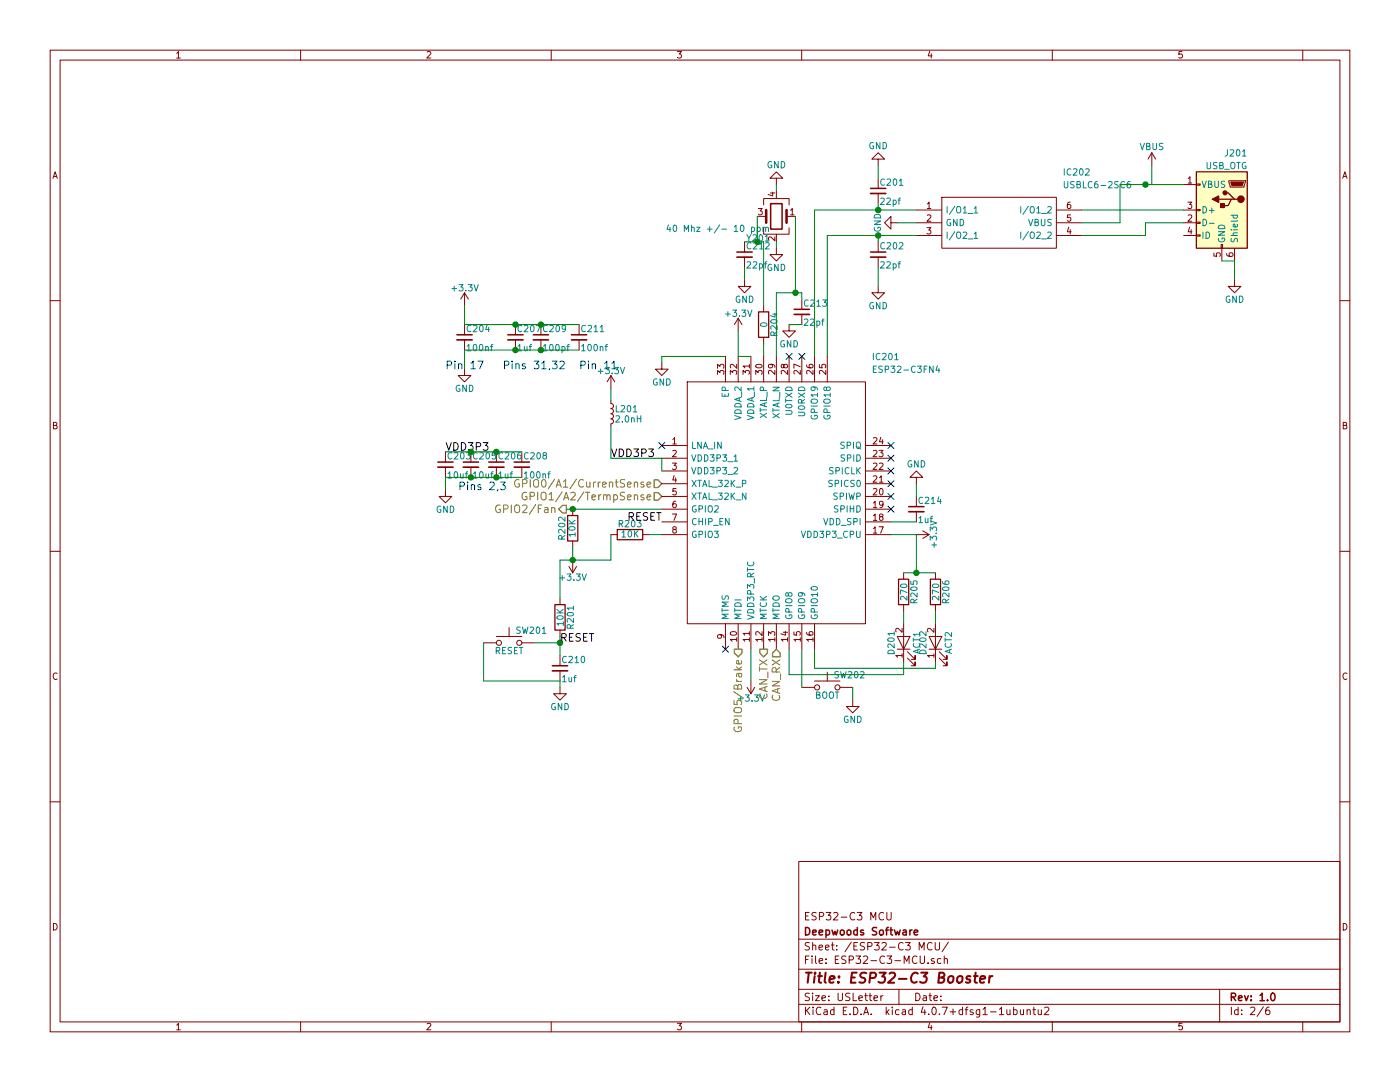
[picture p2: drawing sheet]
EESchema Schematic File Version 2
LIBS:power
LIBS:device
LIBS:switches
LIBS:relays
LIBS:motors
LIBS:transistors
LIBS:conn
LIBS:linear
LIBS:regul
LIBS:74xx
LIBS:cmos4000
LIBS:adc-dac
LIBS:memory
LIBS:xilinx
LIBS:microcontrollers
LIBS:dsp
LIBS:microchip
LIBS:analog_switches
LIBS:motorola
LIBS:texas
LIBS:intel
LIBS:audio
LIBS:interface
LIBS:digital-audio
LIBS:philips
LIBS:display
LIBS:cypress
LIBS:siliconi
LIBS:opto
LIBS:atmel
LIBS:contrib
LIBS:valves
LIBS:ESP32-C3FN4
LIBS:USBLC6-2SC6
LIBS:sn65hvd233-ht
LIBS:lm2574n-5
LIBS:DRV8873HPWPR
LIBS:mcp9701at
LIBS:MCP9700T-E_LT
LIBS:ina180b
LIBS:mechanical
LIBS:ESP32-C3-Booster-cache
EELAYER 25 0
EELAYER END
$Descr USLetter 11000 8500
encoding utf-8
Sheet 2 6
Title "ESP32-C3 Booster"
Date ""
Rev "1.0"
Comp "Deepwoods Software"
Comment1 "ESP32-C3 MCU"
Comment2 ""
Comment3 ""
Comment4 ""
$EndDescr
$Comp
L USBLC6-2SC6 IC202
U 1 1
P 7200 1650
F 0 "IC202" H 8350 1950 50  0000 L CNN
F 1 "USBLC6-2SC6" H 8350 1850 50  0000 L CNN
F 2 "TO_SOT_Packages_SMD:SOT-23-6" H 8350 1750 50  0001 L CNN
F 3 "https://componentsearchengine.com//USBLC6-2SC6.pdf" H 8350 1650 50  0001 L CNN
F 4 "TVS Diode Array Uni-Directional USBLC6-2SC6 17V, SOT-23 6-Pin" H 8350 1550 50  0001 L CNN "Description"
F 5 "1.45" H 8350 1450 50  0001 L CNN "Height"
F 6 "511-USBLC6-2SC6" H 8350 1350 50  0001 L CNN "Mouser Part Number"
F 7 "https://www.mouser.com/Search/Refine.aspx?Keyword=511-USBLC6-2SC6" H 8350 1250 50  0001 L CNN "Mouser2 Price/Stock"
F 8 "STMicroelectronics" H 8350 1150 50  0001 L CNN "Manufacturer_Name"
F 9 "USBLC6-2SC6" H 8350 1050 50  0001 L CNN "Manufacturer_Part_Number"
	1    7200 1650
	1    0    0    -1  
$EndComp
$Comp
L GND #PWR08
U 1 1
P 7050 1750
F 0 "#PWR08" H 7050 1500 50  0001 C CNN
F 1 "GND" H 7050 1600 50  0000 C CNN
F 2 "" H 7050 1750 50  0001 C CNN
F 3 "" H 7050 1750 50  0001 C CNN
	1    7050 1750
	0    1    1    0   
$EndComp
$Comp
L USB_OTG J201
U 1 1
P 9600 1650
F 0 "J201" H 9400 2100 50  0000 L CNN
F 1 "USB_OTG" H 9400 2000 50  0000 L CNN
F 2 "Connectors_USB:USB_Micro-B_Molex_47346-0001" H 9750 1600 50  0001 C CNN
F 3 "" H 9750 1600 50  0001 C CNN
F 4 "538-47346-0001" H 9600 1650 60  0001 C CNN "Mouser Part Number"
	1    9600 1650
	-1   0    0    -1  
$EndComp
$Comp
L VBUS #PWR09
U 1 1
P 9050 1300
F 0 "#PWR09" H 9050 1150 50  0001 C CNN
F 1 "VBUS" H 9050 1450 50  0000 C CNN
F 2 "" H 9050 1300 50  0001 C CNN
F 3 "" H 9050 1300 50  0001 C CNN
	1    9050 1300
	1    0    0    -1  
$EndComp
$Comp
L GND #PWR010
U 1 1
P 9700 2200
F 0 "#PWR010" H 9700 1950 50  0001 C CNN
F 1 "GND" H 9700 2050 50  0000 C CNN
F 2 "" H 9700 2200 50  0001 C CNN
F 3 "" H 9700 2200 50  0001 C CNN
	1    9700 2200
	1    0    0    -1  
$EndComp
$Comp
L C_Small C202
U 1 1
P 6900 2000
F 0 "C202" H 6910 2070 50  0000 L CNN
F 1 "22pf" H 6910 1920 50  0000 L CNN
F 2 "Capacitors_SMD:C_0402" H 6900 2000 50  0001 C CNN
F 3 "" H 6900 2000 50  0001 C CNN
F 4 "187-CL05C220JB5NNND" H 6900 2000 60  0001 C CNN "Mouser Part Number"
	1    6900 2000
	1    0    0    -1  
$EndComp
$Comp
L C_Small C201
U 1 1
P 6900 1500
F 0 "C201" H 6910 1570 50  0000 L CNN
F 1 "22pf" H 6910 1420 50  0000 L CNN
F 2 "Capacitors_SMD:C_0402" H 6900 1500 50  0001 C CNN
F 3 "" H 6900 1500 50  0001 C CNN
F 4 "187-CL05C220JB5NNND" H 6900 1500 60  0001 C CNN "Mouser Part Number"
	1    6900 1500
	1    0    0    -1  
$EndComp
$Comp
L GND #PWR011
U 1 1
P 6900 1300
F 0 "#PWR011" H 6900 1050 50  0001 C CNN
F 1 "GND" H 6900 1150 50  0000 C CNN
F 2 "" H 6900 1300 50  0001 C CNN
F 3 "" H 6900 1300 50  0001 C CNN
	1    6900 1300
	-1   0    0    1   
$EndComp
$Comp
L GND #PWR012
U 1 1
P 6900 2250
F 0 "#PWR012" H 6900 2000 50  0001 C CNN
F 1 "GND" H 6900 2100 50  0000 C CNN
F 2 "" H 6900 2250 50  0001 C CNN
F 3 "" H 6900 2250 50  0001 C CNN
	1    6900 2250
	1    0    0    -1  
$EndComp
$Comp
L R R204
U 1 1
P 6000 2550
F 0 "R204" V 6080 2550 50  0000 C CNN
F 1 "0" V 6000 2550 50  0000 C CNN
F 2 "Resistors_SMD:R_0402" V 5930 2550 50  0001 C CNN
F 3 "" H 6000 2550 50  0001 C CNN
F 4 "71-CRCW04020000Z0EDC" V 6000 2550 60  0001 C CNN "Mouser Part Number"
	1    6000 2550
	1    0    0    -1  
$EndComp
$Comp
L Crystal_GND24 Y201
U 1 1
P 6100 1700
F 0 "Y201" H 6150 1875 50  0000 L CNN
F 1 "40 Mhz +/- 10 ppm" H 6150 1800 50  0000 L CNN
F 2 "FA_20H:FA20_H" H 6100 1700 50  0001 C CNN
F 3 "" H 6100 1700 50  0001 C CNN
F 4 "732-FA-20H40MF10Z-W3" H 6100 1700 60  0001 C CNN "Mouser Part Number"
	1    6100 1700
	-1   0    0    1   
$EndComp
$Comp
L GND #PWR013
U 1 1
P 6100 1950
F 0 "#PWR013" H 6100 1700 50  0001 C CNN
F 1 "GND" H 6100 1800 50  0000 C CNN
F 2 "" H 6100 1950 50  0001 C CNN
F 3 "" H 6100 1950 50  0001 C CNN
	1    6100 1950
	1    0    0    -1  
$EndComp
$Comp
L GND #PWR014
U 1 1
P 6100 1450
F 0 "#PWR014" H 6100 1200 50  0001 C CNN
F 1 "GND" H 6100 1300 50  0000 C CNN
F 2 "" H 6100 1450 50  0001 C CNN
F 3 "" H 6100 1450 50  0001 C CNN
	1    6100 1450
	-1   0    0    1   
$EndComp
Wire Wire Line
	6500 2800 6500 1850
Wire Wire Line
	6500 1850 7200 1850
Wire Wire Line
	6400 2800 6400 1650
Wire Wire Line
	6400 1650 7200 1650
Wire Wire Line
	7200 1750 7050 1750
Wire Wire Line
	8500 1650 9300 1650
Wire Wire Line
	9300 1750 9000 1750
Wire Wire Line
	9000 1750 9000 1850
Wire Wire Line
	9000 1850 8500 1850
Wire Wire Line
	8800 1750 8500 1750
Wire Wire Line
	8800 1450 8800 1750
Wire Wire Line
	8800 1450 9300 1450
Wire Wire Line
	9050 1300 9050 1450
Wire Wire Line
	9050 1450 9000 1450
Connection ~ 9000 1450
Wire Wire Line
	9600 2050 9700 2050
Wire Wire Line
	9700 2050 9700 2200
Wire Wire Line
	6900 1900 6900 1850
Connection ~ 6900 1850
Wire Wire Line
	6900 1600 6900 1650
Connection ~ 6900 1650
Wire Wire Line
	6900 1300 6900 1400
Wire Wire Line
	6900 2100 6900 2250
Wire Wire Line
	6000 2700 6000 2800
Wire Wire Line
	6100 2800 6100 2300
Wire Wire Line
	6100 2300 6300 2300
Wire Wire Line
	6000 1900 6000 2400
Wire Wire Line
	5850 1900 6000 1900
Wire Wire Line
	5950 1900 5950 1700
Wire Wire Line
	6250 2300 6250 1700
Wire Wire Line
	6100 1950 6100 1900
Wire Wire Line
	6100 1500 6100 1450
$Comp
L C_Small C212
U 1 1
P 5850 2000
F 0 "C212" H 5860 2070 50  0000 L CNN
F 1 "22pf" H 5860 1920 50  0000 L CNN
F 2 "Capacitors_SMD:C_0402" H 5850 2000 50  0001 C CNN
F 3 "" H 5850 2000 50  0001 C CNN
F 4 "187-CL05C220JB5NNND" H 5850 2000 60  0001 C CNN "Mouser Part Number"
	1    5850 2000
	1    0    0    -1  
$EndComp
$Comp
L C_Small C213
U 1 1
P 6300 2450
F 0 "C213" H 6310 2520 50  0000 L CNN
F 1 "22pf" H 6310 2370 50  0000 L CNN
F 2 "Capacitors_SMD:C_0402" H 6300 2450 50  0001 C CNN
F 3 "" H 6300 2450 50  0001 C CNN
F 4 "187-CL05C220JB5NNND" H 6300 2450 60  0001 C CNN "Mouser Part Number"
	1    6300 2450
	1    0    0    -1  
$EndComp
Connection ~ 5950 1900
Wire Wire Line
	6300 2300 6300 2350
Connection ~ 6250 2300
$Comp
L GND #PWR015
U 1 1
P 5850 2200
F 0 "#PWR015" H 5850 1950 50  0001 C CNN
F 1 "GND" H 5850 2050 50  0000 C CNN
F 2 "" H 5850 2200 50  0001 C CNN
F 3 "" H 5850 2200 50  0001 C CNN
	1    5850 2200
	1    0    0    -1  
$EndComp
$Comp
L GND #PWR016
U 1 1
P 6200 2550
F 0 "#PWR016" H 6200 2300 50  0001 C CNN
F 1 "GND" H 6200 2400 50  0000 C CNN
F 2 "" H 6200 2550 50  0001 C CNN
F 3 "" H 6200 2550 50  0001 C CNN
	1    6200 2550
	1    0    0    -1  
$EndComp
Wire Wire Line
	6300 2550 6200 2550
Wire Wire Line
	5850 2100 5850 2200
$Comp
L GND #PWR017
U 1 1
P 5200 2850
F 0 "#PWR017" H 5200 2600 50  0001 C CNN
F 1 "GND" H 5200 2700 50  0000 C CNN
F 2 "" H 5200 2850 50  0001 C CNN
F 3 "" H 5200 2850 50  0001 C CNN
	1    5200 2850
	1    0    0    -1  
$EndComp
Wire Wire Line
	5700 2800 5200 2800
Wire Wire Line
	5200 2800 5200 2850
$Comp
L +3.3V #PWR018
U 1 1
P 5800 2600
F 0 "#PWR018" H 5800 2450 50  0001 C CNN
F 1 "+3.3V" H 5800 2740 50  0000 C CNN
F 2 "" H 5800 2600 50  0001 C CNN
F 3 "" H 5800 2600 50  0001 C CNN
	1    5800 2600
	1    0    0    -1  
$EndComp
Wire Wire Line
	5800 2600 5800 2800
$Comp
L C_Small C204
U 1 1
P 3650 2650
F 0 "C204" H 3660 2720 50  0000 L CNN
F 1 "100nf" H 3660 2570 50  0000 L CNN
F 2 "Capacitors_SMD:C_0402" H 3650 2650 50  0001 C CNN
F 3 "" H 3650 2650 50  0001 C CNN
F 4 "710-885012105001" H 3650 2650 60  0001 C CNN "Mouser Part Number"
	1    3650 2650
	1    0    0    -1  
$EndComp
$Comp
L C_Small C207
U 1 1
P 4050 2650
F 0 "C207" H 4060 2720 50  0000 L CNN
F 1 "1uf" H 4060 2570 50  0000 L CNN
F 2 "Capacitors_SMD:C_0402" H 4050 2650 50  0001 C CNN
F 3 "" H 4050 2650 50  0001 C CNN
F 4 "80-C0402C101K8RAUTO" H 4050 2650 60  0001 C CNN "Mouser Part Number"
	1    4050 2650
	1    0    0    -1  
$EndComp
$Comp
L C_Small C209
U 1 1
P 4250 2650
F 0 "C209" H 4260 2720 50  0000 L CNN
F 1 "100pf" H 4260 2570 50  0000 L CNN
F 2 "Capacitors_SMD:C_0402" H 4250 2650 50  0001 C CNN
F 3 "" H 4250 2650 50  0001 C CNN
F 4 "80-C0402C101K3RAUTO" H 4250 2650 60  0001 C CNN "Mouser Part Number"
	1    4250 2650
	1    0    0    -1  
$EndComp
$Comp
L C_Small C211
U 1 1
P 4550 2650
F 0 "C211" H 4560 2720 50  0000 L CNN
F 1 "100nf" H 4560 2570 50  0000 L CNN
F 2 "Capacitors_SMD:C_0402" H 4550 2650 50  0001 C CNN
F 3 "" H 4550 2650 50  0001 C CNN
F 4 "710-885012105001" H 4550 2650 60  0001 C CNN "Mouser Part Number"
	1    4550 2650
	1    0    0    -1  
$EndComp
Wire Wire Line
	3650 2550 4550 2550
Connection ~ 4250 2550
Connection ~ 4050 2550
$Comp
L +3.3V #PWR019
U 1 1
P 3650 2400
F 0 "#PWR019" H 3650 2250 50  0001 C CNN
F 1 "+3.3V" H 3650 2540 50  0000 C CNN
F 2 "" H 3650 2400 50  0001 C CNN
F 3 "" H 3650 2400 50  0001 C CNN
	1    3650 2400
	1    0    0    -1  
$EndComp
Wire Wire Line
	3650 2400 3650 2550
$Comp
L GND #PWR020
U 1 1
P 3650 2900
F 0 "#PWR020" H 3650 2650 50  0001 C CNN
F 1 "GND" H 3650 2750 50  0000 C CNN
F 2 "" H 3650 2900 50  0001 C CNN
F 3 "" H 3650 2900 50  0001 C CNN
	1    3650 2900
	1    0    0    -1  
$EndComp
Wire Wire Line
	3650 2750 4550 2750
Connection ~ 4250 2750
Connection ~ 4050 2750
Wire Wire Line
	3650 2750 3650 2900
Text Notes 3950 2900 0    60   ~ 0
Pins 31,32
Text Notes 3500 2900 0    60   ~ 0
Pin 17
Text Notes 4550 2900 0    60   ~ 0
Pin 11
$Comp
L L_Small L201
U 1 1
P 4800 3250
F 0 "L201" H 4830 3290 50  0000 L CNN
F 1 "2.0nH" H 4830 3210 50  0000 L CNN
F 2 "Inductors_SMD:L_0402" H 4800 3250 50  0001 C CNN
F 3 "" H 4800 3250 50  0001 C CNN
F 4 "810-MLG1005S2N0ST000" H 4800 3250 60  0001 C CNN "Mouser Part Number"
	1    4800 3250
	1    0    0    -1  
$EndComp
Wire Wire Line
	5200 3600 4800 3600
Wire Wire Line
	4800 3600 4800 3350
$Comp
L +3.3V #PWR021
U 1 1
P 4800 3050
F 0 "#PWR021" H 4800 2900 50  0001 C CNN
F 1 "+3.3V" H 4800 3190 50  0000 C CNN
F 2 "" H 4800 3050 50  0001 C CNN
F 3 "" H 4800 3050 50  0001 C CNN
	1    4800 3050
	1    0    0    -1  
$EndComp
Wire Wire Line
	4800 3050 4800 3150
Text Label 4800 3600 0    60   ~ 0
VDD3P3
Text Label 3500 3550 0    60   ~ 0
VDD3P3
$Comp
L C_Small C203
U 1 1
P 3500 3650
F 0 "C203" H 3510 3720 50  0000 L CNN
F 1 "10uf" H 3510 3570 50  0000 L CNN
F 2 "Capacitors_SMD:C_0805" H 3500 3650 50  0001 C CNN
F 3 "" H 3500 3650 50  0001 C CNN
F 4 "187-CL21A106MQFNNNE" H 3500 3650 60  0001 C CNN "Mouser Part Number"
	1    3500 3650
	1    0    0    -1  
$EndComp
$Comp
L C_Small C205
U 1 1
P 3700 3650
F 0 "C205" H 3710 3720 50  0000 L CNN
F 1 "10uf" H 3710 3570 50  0000 L CNN
F 2 "Capacitors_SMD:C_0805" H 3700 3650 50  0001 C CNN
F 3 "" H 3700 3650 50  0001 C CNN
F 4 "187-CL21A106MQFNNNE" H 3700 3650 60  0001 C CNN "Mouser Part Number"
	1    3700 3650
	1    0    0    -1  
$EndComp
$Comp
L C_Small C206
U 1 1
P 3900 3650
F 0 "C206" H 3910 3720 50  0000 L CNN
F 1 "1uf" H 3910 3570 50  0000 L CNN
F 2 "Capacitors_SMD:C_0402" H 3900 3650 50  0001 C CNN
F 3 "" H 3900 3650 50  0001 C CNN
F 4 "80-C0402C101K8RAUTO" H 3900 3650 60  0001 C CNN "Mouser Part Number"
	1    3900 3650
	1    0    0    -1  
$EndComp
$Comp
L C_Small C208
U 1 1
P 4100 3650
F 0 "C208" H 4110 3720 50  0000 L CNN
F 1 "100nf" H 4110 3570 50  0000 L CNN
F 2 "Capacitors_SMD:C_0402" H 4100 3650 50  0001 C CNN
F 3 "" H 4100 3650 50  0001 C CNN
F 4 "710-885012105001" H 4100 3650 60  0001 C CNN "Mouser Part Number"
	1    4100 3650
	1    0    0    -1  
$EndComp
Wire Wire Line
	3500 3550 4100 3550
Connection ~ 3900 3550
Connection ~ 3700 3550
Wire Wire Line
	3500 3750 4100 3750
Connection ~ 3900 3750
Connection ~ 3700 3750
$Comp
L GND #PWR022
U 1 1
P 3500 3850
F 0 "#PWR022" H 3500 3600 50  0001 C CNN
F 1 "GND" H 3500 3700 50  0000 C CNN
F 2 "" H 3500 3850 50  0001 C CNN
F 3 "" H 3500 3850 50  0001 C CNN
	1    3500 3850
	1    0    0    -1  
$EndComp
Wire Wire Line
	3500 3750 3500 3850
Text Notes 3600 3850 0    60   ~ 0
Pins 2,3
$Comp
L +3.3V #PWR023
U 1 1
P 7200 4200
F 0 "#PWR023" H 7200 4050 50  0001 C CNN
F 1 "+3.3V" H 7200 4340 50  0000 C CNN
F 2 "" H 7200 4200 50  0001 C CNN
F 3 "" H 7200 4200 50  0001 C CNN
	1    7200 4200
	0    1    1    0   
$EndComp
Wire Wire Line
	7200 4200 7000 4200
$Comp
L +3.3V #PWR024
U 1 1
P 5900 5350
F 0 "#PWR024" H 5900 5200 50  0001 C CNN
F 1 "+3.3V" H 5900 5490 50  0000 C CNN
F 2 "" H 5900 5350 50  0001 C CNN
F 3 "" H 5900 5350 50  0001 C CNN
	1    5900 5350
	-1   0    0    1   
$EndComp
Wire Wire Line
	5900 5100 5900 5350
Text HLabel 5200 3800 0    60   Input ~ 0
GPIO0/A1/CurrentSense
Text HLabel 5200 3900 0    60   Input ~ 0
GPIO1/A2/TermpSense
Text HLabel 4450 4000 0    60   Output ~ 0
GPIO2/Fan
$Comp
L R R202
U 1 1
P 4500 4150
F 0 "R202" V 4580 4150 50  0000 C CNN
F 1 "10K" V 4500 4150 50  0000 C CNN
F 2 "Resistors_SMD:R_0402" V 4430 4150 50  0001 C CNN
F 3 "" H 4500 4150 50  0001 C CNN
F 4 "603-RC0402JR-1310KL" V 4500 4150 60  0001 C CNN "Mouser Part Number"
	1    4500 4150
	-1   0    0    1   
$EndComp
Wire Wire Line
	4450 4000 5200 4000
Connection ~ 4500 4000
$Comp
L +3.3V #PWR025
U 1 1
P 4500 4400
F 0 "#PWR025" H 4500 4250 50  0001 C CNN
F 1 "+3.3V" H 4500 4540 50  0000 C CNN
F 2 "" H 4500 4400 50  0001 C CNN
F 3 "" H 4500 4400 50  0001 C CNN
	1    4500 4400
	-1   0    0    1   
$EndComp
Wire Wire Line
	4500 4300 4500 4400
$Comp
L R R203
U 1 1
P 4950 4200
F 0 "R203" V 5030 4200 50  0000 C CNN
F 1 "10K" V 4950 4200 50  0000 C CNN
F 2 "Resistors_SMD:R_0402" V 4880 4200 50  0001 C CNN
F 3 "" H 4950 4200 50  0001 C CNN
F 4 "603-RC0402JR-1310KL" V 4950 4200 60  0001 C CNN "Mouser Part Number"
	1    4950 4200
	0    -1   -1   0   
$EndComp
Wire Wire Line
	5100 4200 5200 4200
Wire Wire Line
	4800 4400 4800 4200
Wire Wire Line
	4400 4400 4800 4400
$Comp
L R R201
U 1 1
P 4400 4850
F 0 "R201" V 4480 4850 50  0000 C CNN
F 1 "10K" V 4400 4850 50  0000 C CNN
F 2 "Resistors_SMD:R_0402" V 4330 4850 50  0001 C CNN
F 3 "" H 4400 4850 50  0001 C CNN
F 4 "603-RC0402JR-1310KL" V 4400 4850 60  0001 C CNN "Mouser Part Number"
	1    4400 4850
	1    0    0    -1  
$EndComp
$Comp
L C_Small C210
U 1 1
P 4400 5250
F 0 "C210" H 4410 5320 50  0000 L CNN
F 1 "1uf" H 4410 5170 50  0000 L CNN
F 2 "Capacitors_SMD:C_0402" H 4400 5250 50  0001 C CNN
F 3 "" H 4400 5250 50  0001 C CNN
F 4 "80-C0402C101K8RAUTO" H 4400 5250 60  0001 C CNN "Mouser Part Number"
	1    4400 5250
	1    0    0    -1  
$EndComp
$Comp
L SW_Push SW201
U 1 1
P 4000 5050
F 0 "SW201" H 4050 5150 50  0000 L CNN
F 1 "RESET" H 4000 4990 50  0000 C CNN
F 2 "PTS647SN70SMTR2LFS:PTS647SM38SMTR2LFS" H 4000 5250 50  0001 C CNN
F 3 "" H 4000 5250 50  0001 C CNN
F 4 "611-PTS647SN70SMTR2L" H 4000 5050 60  0001 C CNN "Mouser Part Number"
	1    4000 5050
	1    0    0    -1  
$EndComp
Wire Wire Line
	4400 4700 4400 4400
Connection ~ 4500 4400
Wire Wire Line
	4400 5000 4400 5150
Wire Wire Line
	4200 5050 4400 5050
Connection ~ 4400 5050
Wire Wire Line
	3800 5050 3800 5350
Wire Wire Line
	3800 5350 4400 5350
$Comp
L GND #PWR026
U 1 1
P 4400 5400
F 0 "#PWR026" H 4400 5150 50  0001 C CNN
F 1 "GND" H 4400 5250 50  0000 C CNN
F 2 "" H 4400 5400 50  0001 C CNN
F 3 "" H 4400 5400 50  0001 C CNN
	1    4400 5400
	1    0    0    -1  
$EndComp
Wire Wire Line
	4400 5350 4400 5400
Text Label 4400 5050 0    60   ~ 0
RESET
Text Label 5200 4100 2    60   ~ 0
RESET
$Comp
L SW_Push SW202
U 1 1
P 6500 5400
F 0 "SW202" H 6550 5500 50  0000 L CNN
F 1 "BOOT" H 6500 5340 50  0000 C CNN
F 2 "PTS647SN70SMTR2LFS:PTS647SM38SMTR2LFS" H 6500 5600 50  0001 C CNN
F 3 "" H 6500 5600 50  0001 C CNN
F 4 "611-PTS647SN70SMTR2L" H 6500 5400 60  0001 C CNN "Mouser Part Number"
	1    6500 5400
	1    0    0    -1  
$EndComp
Wire Wire Line
	6300 5100 6300 5400
$Comp
L GND #PWR027
U 1 1
P 6700 5500
F 0 "#PWR027" H 6700 5250 50  0001 C CNN
F 1 "GND" H 6700 5350 50  0000 C CNN
F 2 "" H 6700 5500 50  0001 C CNN
F 3 "" H 6700 5500 50  0001 C CNN
	1    6700 5500
	1    0    0    -1  
$EndComp
Wire Wire Line
	6700 5400 6700 5500
$Comp
L R R205
U 1 1
P 7100 4650
F 0 "R205" V 7180 4650 50  0000 C CNN
F 1 "270" V 7100 4650 50  0000 C CNN
F 2 "Resistors_SMD:R_0402" V 7030 4650 50  0001 C CNN
F 3 "" H 7100 4650 50  0001 C CNN
F 4 "754-RR0510P-271D" V 7100 4650 60  0001 C CNN "Mouser Part Number"
	1    7100 4650
	1    0    0    -1  
$EndComp
$Comp
L R R206
U 1 1
P 7350 4650
F 0 "R206" V 7430 4650 50  0000 C CNN
F 1 "270" V 7350 4650 50  0000 C CNN
F 2 "Resistors_SMD:R_0402" V 7280 4650 50  0001 C CNN
F 3 "" H 7350 4650 50  0001 C CNN
F 4 "754-RR0510P-271D" V 7350 4650 60  0001 C CNN "Mouser Part Number"
	1    7350 4650
	1    0    0    -1  
$EndComp
$Comp
L LED D201
U 1 1
P 7100 5050
F 0 "D201" H 7100 5150 50  0000 C CNN
F 1 "ACT1" H 7100 4950 50  0000 C CNN
F 2 "LEDs:LED_0402" H 7100 5050 50  0001 C CNN
F 3 "" H 7100 5050 50  0001 C CNN
F 4 "710-150040GS73220" H 7100 5050 60  0001 C CNN "Mouser Part Number"
	1    7100 5050
	0    -1   -1   0   
$EndComp
$Comp
L LED D202
U 1 1
P 7350 5050
F 0 "D202" H 7350 5150 50  0000 C CNN
F 1 "ACT2" H 7350 4950 50  0000 C CNN
F 2 "LEDs:LED_0402" H 7350 5050 50  0001 C CNN
F 3 "" H 7350 5050 50  0001 C CNN
F 4 "710-150040SS73220" H 7350 5050 60  0001 C CNN "Mouser Part Number"
	1    7350 5050
	0    -1   -1   0   
$EndComp
Wire Wire Line
	7200 4200 7200 4500
Wire Wire Line
	7100 4500 7350 4500
Connection ~ 7200 4500
Wire Wire Line
	7100 4800 7100 4900
Wire Wire Line
	7350 4800 7350 4900
Wire Wire Line
	6200 5100 6200 5300
Wire Wire Line
	6200 5300 7100 5300
Wire Wire Line
	7100 5300 7100 5200
Wire Wire Line
	6400 5100 6400 5250
$Comp
L ESP32-C3FN4 IC201
U 1 1
P 5200 3500
F 0 "IC201" H 6850 4200 50  0000 L CNN
F 1 "ESP32-C3FN4" H 6850 4100 50  0000 L CNN
F 2 "Housings_DFN_QFN:QFN-32-1EP_5x5mm_Pitch0.5mm" H 6850 4000 50  0001 L CNN
F 3 "https://www.mouser.co.uk/datasheet/2/891/esp32_c3_datasheet_en-1989865.pdf" H 6850 3900 50  0001 L CNN
F 4 "RF System on a Chip - SoC SMD IC ESP32-C3FN4, single-core MCU, 2.4G Wi-Fi & BLE 5.0 combo, QFN 32-pin, 5*5 mm, 4 MB flash inside, -40C +85C" H 6850 3800 50  0001 L CNN "Description"
F 5 "0.9" H 6850 3700 50  0001 L CNN "Height"
F 6 "356-ESP32-C3FN4" H 6850 3600 50  0001 L CNN "Mouser Part Number"
F 7 "Espressif Systems" H 6850 3400 50  0001 L CNN "Manufacturer_Name"
F 8 "ESP32-C3FN4" H 6850 3300 50  0001 L CNN "Manufacturer_Part_Number"
	1    5200 3500
	1    0    0    -1  
$EndComp
Wire Wire Line
	5800 2800 5900 2800
Wire Wire Line
	6400 5250 7350 5250
Wire Wire Line
	7350 5250 7350 5200
Wire Wire Line
	5200 3700 5200 3600
NoConn ~ 5200 3500
NoConn ~ 5700 5100
NoConn ~ 7000 4000
NoConn ~ 7000 3900
NoConn ~ 7000 3800
NoConn ~ 7000 3700
NoConn ~ 7000 3600
NoConn ~ 7000 3500
NoConn ~ 6300 2800
NoConn ~ 6200 2800
$Comp
L C_Small C214
U 1 1
P 7200 4000
F 0 "C214" H 7210 4070 50  0000 L CNN
F 1 "1uf" H 7210 3920 50  0000 L CNN
F 2 "Capacitors_SMD:C_0402" H 7200 4000 50  0001 C CNN
F 3 "" H 7200 4000 50  0001 C CNN
F 4 "80-C0402C101K8RAUTO" H 7200 4000 60  0001 C CNN "Mouser Part Number"
	1    7200 4000
	1    0    0    -1  
$EndComp
Wire Wire Line
	7000 4100 7200 4100
$Comp
L GND #PWR028
U 1 1
P 7200 3800
F 0 "#PWR028" H 7200 3550 50  0001 C CNN
F 1 "GND" H 7200 3650 50  0000 C CNN
F 2 "" H 7200 3800 50  0001 C CNN
F 3 "" H 7200 3800 50  0001 C CNN
	1    7200 3800
	-1   0    0    1   
$EndComp
Wire Wire Line
	7200 3900 7200 3800
Text HLabel 6000 5100 3    60   Output ~ 0
CAN_TX
Text HLabel 6100 5100 3    60   Input ~ 0
CAN_RX
Text HLabel 5800 5100 3    60   Output ~ 0
GPIO5/Brake
$EndSCHEMATC
